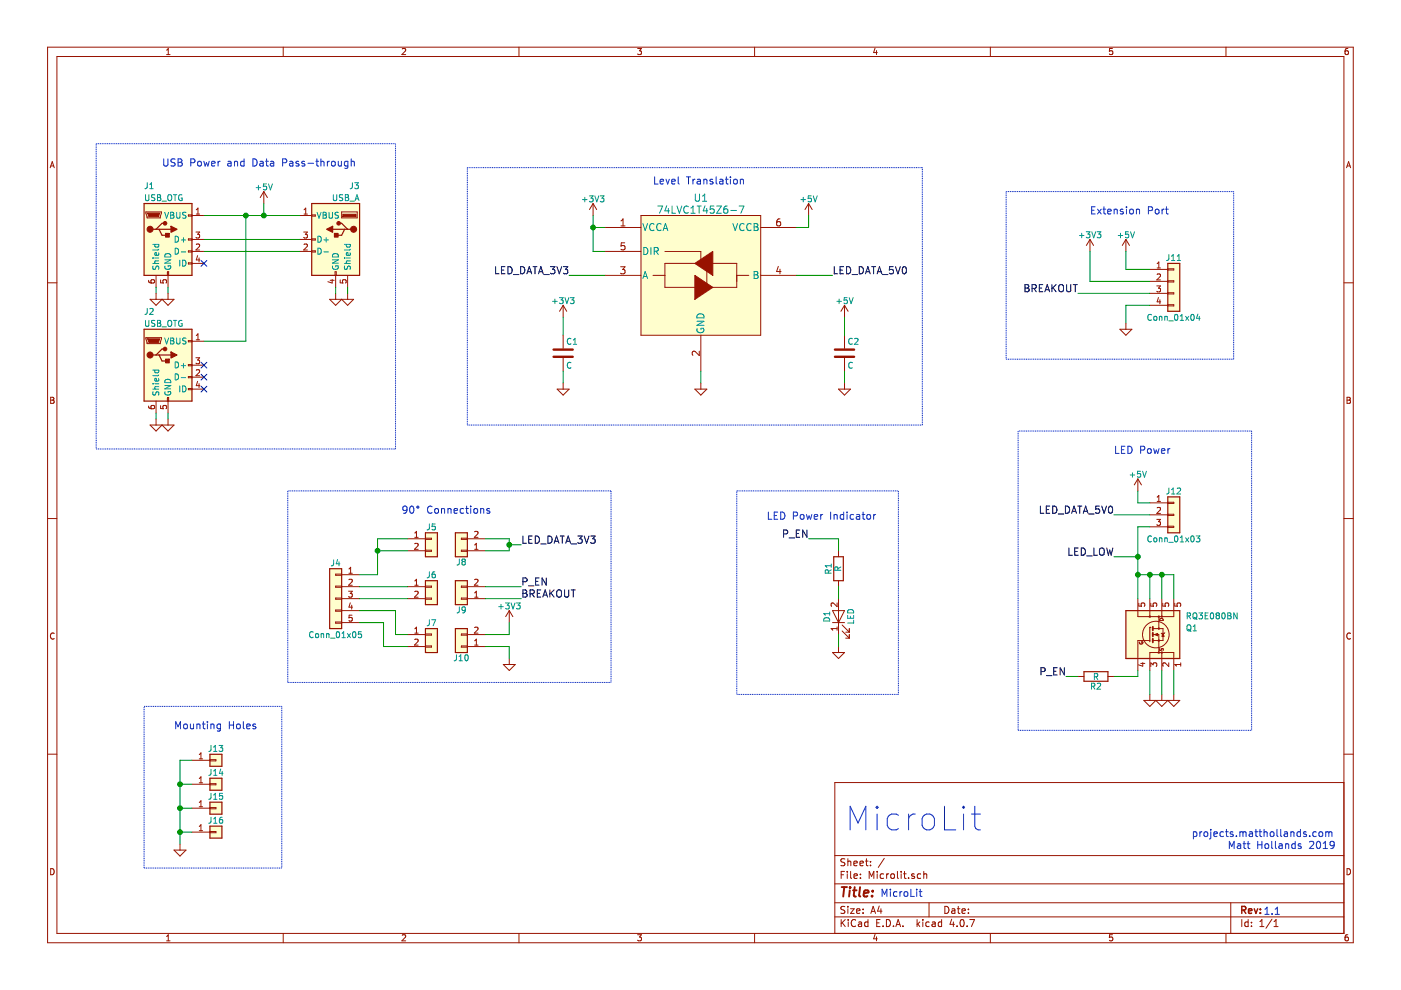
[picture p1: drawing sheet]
EESchema Schematic File Version 2
LIBS:power
LIBS:device
LIBS:transistors
LIBS:conn
LIBS:linear
LIBS:regul
LIBS:74xx
LIBS:cmos4000
LIBS:adc-dac
LIBS:memory
LIBS:xilinx
LIBS:microcontrollers
LIBS:dsp
LIBS:microchip
LIBS:analog_switches
LIBS:motorola
LIBS:texas
LIBS:intel
LIBS:audio
LIBS:interface
LIBS:digital-audio
LIBS:philips
LIBS:display
LIBS:cypress
LIBS:siliconi
LIBS:opto
LIBS:atmel
LIBS:contrib
LIBS:valves
LIBS:rq3e080bn
LIBS:74LVC1T45Z6-7
LIBS:Microlit-cache
EELAYER 25 0
EELAYER END
$Descr A4 11693 8268
encoding utf-8
Sheet 1 1
Title ""
Date ""
Rev ""
Comp ""
Comment1 ""
Comment2 ""
Comment3 ""
Comment4 ""
$EndDescr
$Comp
L R R2
U 1 1
P 9150 5650
F 0 "R2" V 9230 5650 50  0000 C CNN
F 1 "100R" V 9150 5650 50  0000 C CNN
F 2 "Resistors_SMD:R_0603" V 9080 5650 50  0001 C CNN
F 3 "" H 9150 5650 50  0001 C CNN
	1    9150 5650
	0    -1   1    0   
$EndComp
Text Label 8900 5650 2    60   ~ 0
P_EN
$Comp
L GND #PWR01
U 1 1
P 9700 5800
F 0 "#PWR01" H 9700 5550 50  0001 C CNN
F 1 "GND" H 9700 5650 50  0001 C CNN
F 2 "" H 9700 5800 50  0001 C CNN
F 3 "" H 9700 5800 50  0001 C CNN
	1    9700 5800
	-1   0    0    -1  
$EndComp
$Comp
L Conn_01x03 J12
U 1 1
P 9800 4300
F 0 "J12" H 9800 4500 50  0000 C CNN
F 1 "Conn_01x03" H 9800 4100 50  0000 C CNN
F 2 "TerminalBlocks_Phoenix:TerminalBlock_Phoenix_MPT-2.54mm_3pol" H 9800 4300 50  0001 C CNN
F 3 "" H 9800 4300 50  0001 C CNN
	1    9800 4300
	1    0    0    -1  
$EndComp
$Comp
L +5V #PWR02
U 1 1
P 9500 4100
F 0 "#PWR02" H 9500 3950 50  0001 C CNN
F 1 "+5V" H 9500 4240 50  0000 C CNN
F 2 "" H 9500 4100 50  0001 C CNN
F 3 "" H 9500 4100 50  0001 C CNN
	1    9500 4100
	1    0    0    -1  
$EndComp
Text Label 9300 4300 2    60   ~ 0
LED_DATA_5V0
$Comp
L USB_OTG J2
U 1 1
P 1400 3050
F 0 "J2" H 1200 3500 50  0000 L CNN
F 1 "USB_OTG" H 1200 3400 50  0000 L CNN
F 2 "Connectors:USB_Micro-B" H 1550 3000 50  0001 C CNN
F 3 "" H 1550 3000 50  0001 C CNN
	1    1400 3050
	1    0    0    -1  
$EndComp
$Comp
L USB_OTG J1
U 1 1
P 1400 2000
F 0 "J1" H 1200 2450 50  0000 L CNN
F 1 "USB_OTG" H 1200 2350 50  0000 L CNN
F 2 "Connectors:USB_Micro-B" H 1550 1950 50  0001 C CNN
F 3 "" H 1550 1950 50  0001 C CNN
	1    1400 2000
	1    0    0    -1  
$EndComp
NoConn ~ 1700 3050
NoConn ~ 1700 3150
NoConn ~ 1700 3250
$Comp
L GND #PWR03
U 1 1
P 1400 3500
F 0 "#PWR03" H 1400 3250 50  0001 C CNN
F 1 "GND" H 1400 3350 50  0001 C CNN
F 2 "" H 1400 3500 50  0001 C CNN
F 3 "" H 1400 3500 50  0001 C CNN
	1    1400 3500
	-1   0    0    -1  
$EndComp
$Comp
L GND #PWR04
U 1 1
P 1300 3500
F 0 "#PWR04" H 1300 3250 50  0001 C CNN
F 1 "GND" H 1300 3350 50  0001 C CNN
F 2 "" H 1300 3500 50  0001 C CNN
F 3 "" H 1300 3500 50  0001 C CNN
	1    1300 3500
	-1   0    0    -1  
$EndComp
$Comp
L GND #PWR05
U 1 1
P 1400 2450
F 0 "#PWR05" H 1400 2200 50  0001 C CNN
F 1 "GND" H 1400 2300 50  0001 C CNN
F 2 "" H 1400 2450 50  0001 C CNN
F 3 "" H 1400 2450 50  0001 C CNN
	1    1400 2450
	-1   0    0    -1  
$EndComp
$Comp
L GND #PWR06
U 1 1
P 1300 2450
F 0 "#PWR06" H 1300 2200 50  0001 C CNN
F 1 "GND" H 1300 2300 50  0001 C CNN
F 2 "" H 1300 2450 50  0001 C CNN
F 3 "" H 1300 2450 50  0001 C CNN
	1    1300 2450
	-1   0    0    -1  
$EndComp
$Comp
L GND #PWR07
U 1 1
P 2900 2450
F 0 "#PWR07" H 2900 2200 50  0001 C CNN
F 1 "GND" H 2900 2300 50  0001 C CNN
F 2 "" H 2900 2450 50  0001 C CNN
F 3 "" H 2900 2450 50  0001 C CNN
	1    2900 2450
	-1   0    0    -1  
$EndComp
$Comp
L GND #PWR08
U 1 1
P 2800 2450
F 0 "#PWR08" H 2800 2200 50  0001 C CNN
F 1 "GND" H 2800 2300 50  0001 C CNN
F 2 "" H 2800 2450 50  0001 C CNN
F 3 "" H 2800 2450 50  0001 C CNN
	1    2800 2450
	-1   0    0    -1  
$EndComp
$Comp
L +5V #PWR09
U 1 1
P 2200 1700
F 0 "#PWR09" H 2200 1550 50  0001 C CNN
F 1 "+5V" H 2200 1840 50  0000 C CNN
F 2 "" H 2200 1700 50  0001 C CNN
F 3 "" H 2200 1700 50  0001 C CNN
	1    2200 1700
	1    0    0    -1  
$EndComp
$Comp
L GND #PWR010
U 1 1
P 9800 5800
F 0 "#PWR010" H 9800 5550 50  0001 C CNN
F 1 "GND" H 9800 5650 50  0001 C CNN
F 2 "" H 9800 5800 50  0001 C CNN
F 3 "" H 9800 5800 50  0001 C CNN
	1    9800 5800
	-1   0    0    -1  
$EndComp
$Comp
L GND #PWR011
U 1 1
P 9600 5800
F 0 "#PWR011" H 9600 5550 50  0001 C CNN
F 1 "GND" H 9600 5650 50  0001 C CNN
F 2 "" H 9600 5800 50  0001 C CNN
F 3 "" H 9600 5800 50  0001 C CNN
	1    9600 5800
	-1   0    0    -1  
$EndComp
$Comp
L Conn_01x05 J4
U 1 1
P 2800 5000
F 0 "J4" H 2800 5300 50  0000 C CNN
F 1 "Conn_01x05" H 2800 4700 50  0000 C CNN
F 2 "Microbit:MICROBIT_Bolt_On" H 2800 5000 50  0001 C CNN
F 3 "" H 2800 5000 50  0001 C CNN
	1    2800 5000
	-1   0    0    -1  
$EndComp
$Comp
L GND #PWR012
U 1 1
P 4250 5500
F 0 "#PWR012" H 4250 5250 50  0001 C CNN
F 1 "GND" H 4250 5350 50  0001 C CNN
F 2 "" H 4250 5500 50  0001 C CNN
F 3 "" H 4250 5500 50  0001 C CNN
	1    4250 5500
	-1   0    0    -1  
$EndComp
Text Label 4350 4900 0    60   ~ 0
P_EN
$Comp
L USB_A J3
U 1 1
P 2800 2000
F 0 "J3" H 2600 2450 50  0000 L CNN
F 1 "USB_A" H 2600 2350 50  0000 L CNN
F 2 "USB-Vertical:USB_A_Vertical" H 2950 1950 50  0001 C CNN
F 3 "" H 2950 1950 50  0001 C CNN
	1    2800 2000
	-1   0    0    -1  
$EndComp
NoConn ~ 1700 2200
Text Label 4350 4550 0    60   ~ 0
LED_DATA_3V3
Text Label 6750 4500 2    60   ~ 0
P_EN
$Comp
L LED D1
U 1 1
P 7000 5150
F 0 "D1" H 7000 5250 50  0000 C CNN
F 1 "LED" H 7000 5050 50  0000 C CNN
F 2 "LEDs:LED_0603" H 7000 5150 50  0001 C CNN
F 3 "" H 7000 5150 50  0001 C CNN
	1    7000 5150
	0    -1   -1   0   
$EndComp
$Comp
L GND #PWR013
U 1 1
P 7000 5400
F 0 "#PWR013" H 7000 5150 50  0001 C CNN
F 1 "GND" H 7000 5250 50  0001 C CNN
F 2 "" H 7000 5400 50  0001 C CNN
F 3 "" H 7000 5400 50  0001 C CNN
	1    7000 5400
	-1   0    0    -1  
$EndComp
$Comp
L R R1
U 1 1
P 7000 4750
F 0 "R1" V 7080 4750 50  0000 C CNN
F 1 "330R" V 7000 4750 50  0000 C CNN
F 2 "Resistors_SMD:R_0603" V 6930 4750 50  0001 C CNN
F 3 "" H 7000 4750 50  0001 C CNN
	1    7000 4750
	-1   0    0    -1  
$EndComp
$Comp
L Conn_01x02 J10
U 1 1
P 3850 5400
F 0 "J10" H 3850 5500 50  0000 C CNN
F 1 "Conn_01x02" H 3850 5200 50  0001 C CNN
F 2 "Pin_Headers:Pin_Header_Straight_1x02_Pitch2.54mm" H 3850 5400 50  0001 C CNN
F 3 "" H 3850 5400 50  0001 C CNN
	1    3850 5400
	-1   0    0    1   
$EndComp
$Comp
L Conn_01x02 J9
U 1 1
P 3850 5000
F 0 "J9" H 3850 5100 50  0000 C CNN
F 1 "Conn_01x02" H 3850 4800 50  0001 C CNN
F 2 "Pin_Headers:Pin_Header_Straight_1x02_Pitch2.54mm" H 3850 5000 50  0001 C CNN
F 3 "" H 3850 5000 50  0001 C CNN
	1    3850 5000
	-1   0    0    1   
$EndComp
$Comp
L Conn_01x02 J6
U 1 1
P 3600 4900
F 0 "J6" H 3600 5000 50  0000 C CNN
F 1 "Conn_01x02" H 3600 4700 50  0001 C CNN
F 2 "TSM-102-01-T-SH:TSM-102-01-T-SH" H 3600 4900 50  0001 C CNN
F 3 "" H 3600 4900 50  0001 C CNN
	1    3600 4900
	1    0    0    -1  
$EndComp
$Comp
L Conn_01x02 J5
U 1 1
P 3600 4500
F 0 "J5" H 3600 4600 50  0000 C CNN
F 1 "Conn_01x02" H 3600 4300 50  0001 C CNN
F 2 "TSM-102-01-T-SH:TSM-102-01-T-SH" H 3600 4500 50  0001 C CNN
F 3 "" H 3600 4500 50  0001 C CNN
	1    3600 4500
	1    0    0    -1  
$EndComp
$Comp
L Conn_01x02 J7
U 1 1
P 3600 5300
F 0 "J7" H 3600 5400 50  0000 C CNN
F 1 "Conn_01x02" H 3600 5100 50  0001 C CNN
F 2 "TSM-102-01-T-SH:TSM-102-01-T-SH" H 3600 5300 50  0001 C CNN
F 3 "" H 3600 5300 50  0001 C CNN
	1    3600 5300
	1    0    0    -1  
$EndComp
$Comp
L Conn_01x02 J8
U 1 1
P 3850 4600
F 0 "J8" H 3850 4700 50  0000 C CNN
F 1 "Conn_01x02" H 3850 4400 50  0001 C CNN
F 2 "Pin_Headers:Pin_Header_Straight_1x02_Pitch2.54mm" H 3850 4600 50  0001 C CNN
F 3 "" H 3850 4600 50  0001 C CNN
	1    3850 4600
	-1   0    0    1   
$EndComp
$Comp
L +3V3 #PWR014
U 1 1
P 4250 5200
F 0 "#PWR014" H 4250 5050 50  0001 C CNN
F 1 "+3V3" H 4250 5340 50  0000 C CNN
F 2 "" H 4250 5200 50  0001 C CNN
F 3 "" H 4250 5200 50  0001 C CNN
	1    4250 5200
	1    0    0    -1  
$EndComp
Text Label 4350 5000 0    60   ~ 0
BREAKOUT
$Comp
L Conn_01x04 J11
U 1 1
P 9800 2350
F 0 "J11" H 9800 2550 50  0000 C CNN
F 1 "Conn_01x04" H 9800 2050 50  0000 C CNN
F 2 "Pin_Headers:Pin_Header_Straight_1x04_Pitch2.54mm" H 9800 2350 50  0001 C CNN
F 3 "" H 9800 2350 50  0001 C CNN
	1    9800 2350
	1    0    0    -1  
$EndComp
$Comp
L +5V #PWR015
U 1 1
P 9400 2100
F 0 "#PWR015" H 9400 1950 50  0001 C CNN
F 1 "+5V" H 9400 2240 50  0000 C CNN
F 2 "" H 9400 2100 50  0001 C CNN
F 3 "" H 9400 2100 50  0001 C CNN
	1    9400 2100
	1    0    0    -1  
$EndComp
$Comp
L +3V3 #PWR016
U 1 1
P 9100 2100
F 0 "#PWR016" H 9100 1950 50  0001 C CNN
F 1 "+3V3" H 9100 2240 50  0000 C CNN
F 2 "" H 9100 2100 50  0001 C CNN
F 3 "" H 9100 2100 50  0001 C CNN
	1    9100 2100
	1    0    0    -1  
$EndComp
$Comp
L GND #PWR017
U 1 1
P 9400 2700
F 0 "#PWR017" H 9400 2450 50  0001 C CNN
F 1 "GND" H 9400 2550 50  0001 C CNN
F 2 "" H 9400 2700 50  0001 C CNN
F 3 "" H 9400 2700 50  0001 C CNN
	1    9400 2700
	-1   0    0    -1  
$EndComp
Text Label 9000 2450 2    60   ~ 0
BREAKOUT
$Comp
L RQ3E080BN Q1
U 1 1
P 9600 5300
F 0 "Q1" V 9650 5600 50  0000 L CNN
F 1 "RQ3E080BN" V 9750 5600 50  0000 L CNN
F 2 "RQ3E080BN:HSMT8" H 9600 5500 50  0001 C CIN
F 3 "" V 9600 5300 50  0001 L CNN
	1    9600 5300
	0    1    -1   0   
$EndComp
Text Label 9300 4650 2    60   ~ 0
LED_LOW
$Comp
L Conn_01x01 J13
U 1 1
P 1800 6350
F 0 "J13" H 1800 6450 50  0000 C CNN
F 1 "Conn_01x01" H 1800 6250 50  0001 C CNN
F 2 "Mounting_Holes:MountingHole_3.2mm_M3_Pad" H 1800 6350 50  0001 C CNN
F 3 "" H 1800 6350 50  0001 C CNN
	1    1800 6350
	1    0    0    -1  
$EndComp
$Comp
L Conn_01x01 J14
U 1 1
P 1800 6550
F 0 "J14" H 1800 6650 50  0000 C CNN
F 1 "Conn_01x01" H 1800 6450 50  0001 C CNN
F 2 "Mounting_Holes:MountingHole_3.2mm_M3_Pad" H 1800 6550 50  0001 C CNN
F 3 "" H 1800 6550 50  0001 C CNN
	1    1800 6550
	1    0    0    -1  
$EndComp
$Comp
L Conn_01x01 J15
U 1 1
P 1800 6750
F 0 "J15" H 1800 6850 50  0000 C CNN
F 1 "Conn_01x01" H 1800 6650 50  0001 C CNN
F 2 "Mounting_Holes:MountingHole_3.2mm_M3_Pad" H 1800 6750 50  0001 C CNN
F 3 "" H 1800 6750 50  0001 C CNN
	1    1800 6750
	1    0    0    -1  
$EndComp
$Comp
L Conn_01x01 J16
U 1 1
P 1800 6950
F 0 "J16" H 1800 7050 50  0000 C CNN
F 1 "Conn_01x01" H 1800 6850 50  0001 C CNN
F 2 "Mounting_Holes:MountingHole_3.2mm_M3_Pad" H 1800 6950 50  0001 C CNN
F 3 "" H 1800 6950 50  0001 C CNN
	1    1800 6950
	1    0    0    -1  
$EndComp
$Comp
L GND #PWR018
U 1 1
P 1500 7050
F 0 "#PWR018" H 1500 6800 50  0001 C CNN
F 1 "GND" H 1500 6900 50  0001 C CNN
F 2 "" H 1500 7050 50  0001 C CNN
F 3 "" H 1500 7050 50  0001 C CNN
	1    1500 7050
	-1   0    0    -1  
$EndComp
$Comp
L 74LVC1T45Z6-7 U1
U 1 1
P 5850 2300
F 0 "U1" H 5850 2950 60  0000 C CNN
F 1 "74LVC1T45Z6-7" H 5850 2850 60  0000 C CNN
F 2 "74LVC1T45Z6-7:74LVC1T45Z6-7" H 6200 1700 60  0001 C CNN
F 3 "" H 5050 2500 60  0000 C CNN
	1    5850 2300
	1    0    0    -1  
$EndComp
$Comp
L +3V3 #PWR019
U 1 1
P 4950 1800
F 0 "#PWR019" H 4950 1650 50  0001 C CNN
F 1 "+3V3" H 4950 1940 50  0000 C CNN
F 2 "" H 4950 1800 50  0001 C CNN
F 3 "" H 4950 1800 50  0001 C CNN
	1    4950 1800
	1    0    0    -1  
$EndComp
$Comp
L +5V #PWR020
U 1 1
P 6750 1800
F 0 "#PWR020" H 6750 1650 50  0001 C CNN
F 1 "+5V" H 6750 1940 50  0000 C CNN
F 2 "" H 6750 1800 50  0001 C CNN
F 3 "" H 6750 1800 50  0001 C CNN
	1    6750 1800
	1    0    0    -1  
$EndComp
$Comp
L GND #PWR021
U 1 1
P 5850 3200
F 0 "#PWR021" H 5850 2950 50  0001 C CNN
F 1 "GND" H 5850 3050 50  0001 C CNN
F 2 "" H 5850 3200 50  0001 C CNN
F 3 "" H 5850 3200 50  0001 C CNN
	1    5850 3200
	-1   0    0    -1  
$EndComp
Text Label 4750 2300 2    60   ~ 0
LED_DATA_3V3
Text Label 6950 2300 0    60   ~ 0
LED_DATA_5V0
Text Notes 7350 7500 0    60   ~ 0
MicroLit
Text Notes 10550 7650 0    60   ~ 0
1.1
Text Notes 10250 7100 0    60   ~ 0
Matt Hollands 2019
Text Notes 9950 7000 0    60   ~ 0
projects.matthollands.com
Text Notes 7050 6950 0    197  ~ 0
MicroLit
Text Notes 1350 1400 0    60   ~ 0
USB Power and Data Pass-through
Text Notes 5450 1550 0    60   ~ 0
Level Translation
Text Notes 3350 4300 0    60   ~ 0
90° Connections
Text Notes 9300 3800 0    60   ~ 0
LED Power
Text Notes 1450 6100 0    60   ~ 0
Mounting Holes
Text Notes 9100 1800 0    60   ~ 0
Extension Port
Text Notes 6400 4350 0    60   ~ 0
LED Power Indicator
Wire Wire Line
	3000 4900 3400 4900
Wire Wire Line
	3000 5000 3400 5000
Wire Wire Line
	4050 4900 4350 4900
Connection ~ 4250 4550
Wire Wire Line
	4250 4550 4350 4550
Wire Wire Line
	4250 4600 4050 4600
Wire Wire Line
	4250 4500 4250 4600
Wire Wire Line
	4050 4500 4250 4500
Connection ~ 3150 4600
Wire Wire Line
	3150 4600 3400 4600
Wire Wire Line
	3150 4500 3400 4500
Wire Wire Line
	3150 4500 3150 4800
Wire Wire Line
	3150 4800 3000 4800
Connection ~ 9500 4800
Wire Wire Line
	9500 4800 9800 4800
Wire Wire Line
	7000 5300 7000 5400
Wire Wire Line
	7000 4900 7000 5000
Wire Wire Line
	7000 4500 7000 4600
Wire Wire Line
	6750 4500 7000 4500
Wire Wire Line
	9800 5800 9800 5600
Wire Wire Line
	9700 5600 9700 5800
Wire Wire Line
	9600 5800 9600 5600
Connection ~ 2200 1800
Wire Wire Line
	2200 1700 2200 1800
Wire Wire Line
	2900 2400 2900 2450
Wire Wire Line
	2800 2450 2800 2400
Wire Wire Line
	1400 3500 1400 3450
Wire Wire Line
	1300 3450 1300 3500
Wire Wire Line
	1400 2400 1400 2450
Wire Wire Line
	1300 2450 1300 2400
Connection ~ 2050 1800
Wire Wire Line
	2500 2100 1700 2100
Wire Wire Line
	1700 2000 2500 2000
Wire Wire Line
	2050 2850 1700 2850
Wire Wire Line
	2050 1800 2050 2850
Wire Wire Line
	1700 1800 2500 1800
Wire Wire Line
	8900 5650 9000 5650
Wire Wire Line
	9500 5650 9300 5650
Wire Wire Line
	9500 5600 9500 5650
Connection ~ 9600 4800
Wire Wire Line
	9500 4400 9500 5000
Connection ~ 9700 4800
Wire Wire Line
	9600 4800 9600 5000
Wire Wire Line
	9700 4800 9700 5000
Wire Wire Line
	9800 4800 9800 5000
Wire Wire Line
	9500 4400 9600 4400
Wire Wire Line
	9500 4200 9600 4200
Wire Wire Line
	9500 4100 9500 4200
Wire Wire Line
	9300 4300 9600 4300
Wire Wire Line
	3000 5200 3200 5200
Wire Wire Line
	3000 5100 3300 5100
Wire Wire Line
	3300 5100 3300 5300
Wire Wire Line
	3300 5300 3400 5300
Wire Wire Line
	3400 5400 3200 5400
Wire Wire Line
	3200 5400 3200 5200
Wire Wire Line
	4050 5400 4250 5400
Wire Wire Line
	4250 5400 4250 5500
Wire Wire Line
	4250 5200 4250 5300
Wire Wire Line
	4250 5300 4050 5300
Wire Wire Line
	4050 5000 4350 5000
Wire Wire Line
	9000 2450 9600 2450
Wire Wire Line
	9600 2350 9100 2350
Wire Wire Line
	9100 2350 9100 2100
Wire Wire Line
	9400 2100 9400 2250
Wire Wire Line
	9400 2250 9600 2250
Wire Wire Line
	9600 2550 9400 2550
Wire Wire Line
	9400 2550 9400 2700
Wire Wire Line
	9300 4650 9500 4650
Connection ~ 9500 4650
Wire Wire Line
	1500 7050 1500 6350
Wire Wire Line
	1500 6350 1600 6350
Wire Wire Line
	1600 6550 1500 6550
Connection ~ 1500 6550
Wire Wire Line
	1500 6750 1600 6750
Connection ~ 1500 6750
Wire Wire Line
	1600 6950 1500 6950
Connection ~ 1500 6950
Wire Wire Line
	4950 1800 4950 2100
Wire Wire Line
	4950 1900 5050 1900
Wire Wire Line
	6750 1800 6750 1900
Wire Wire Line
	6750 1900 6650 1900
Wire Wire Line
	4950 2100 5050 2100
Connection ~ 4950 1900
Wire Wire Line
	5850 3200 5850 3100
Wire Wire Line
	4750 2300 5050 2300
Wire Wire Line
	6950 2300 6650 2300
Wire Notes Line
	800  1200 800  3750
Wire Notes Line
	800  3750 3300 3750
Wire Notes Line
	3300 3750 3300 1200
Wire Notes Line
	3300 1200 800  1200
Wire Notes Line
	3900 1400 3900 3550
Wire Notes Line
	7700 3550 7700 1400
Wire Notes Line
	2400 4100 2400 5700
Wire Notes Line
	2400 5700 5100 5700
Wire Notes Line
	5100 5700 5100 4100
Wire Notes Line
	5100 4100 2400 4100
Wire Notes Line
	8500 3600 8500 6100
Wire Notes Line
	8500 6100 10450 6100
Wire Notes Line
	10450 6100 10450 3600
Wire Notes Line
	10450 3600 8500 3600
Wire Notes Line
	1200 5900 2350 5900
Wire Notes Line
	2350 5900 2350 7250
Wire Notes Line
	2350 7250 1200 7250
Wire Notes Line
	1200 7250 1200 5900
Wire Notes Line
	8400 1600 8400 3000
Wire Notes Line
	8400 3000 10300 3000
Wire Notes Line
	10300 3000 10300 1600
Wire Notes Line
	10300 1600 8400 1600
Wire Notes Line
	6150 4100 7500 4100
Wire Notes Line
	7500 4100 7500 5800
Wire Notes Line
	7500 5800 6150 5800
Wire Notes Line
	6150 5800 6150 4100
$Comp
L C C2
U 1 1
P 7050 2950
F 0 "C2" H 7075 3050 50  0000 L CNN
F 1 "10uF" H 7075 2850 50  0000 L CNN
F 2 "Capacitors_SMD:C_0603" H 7088 2800 50  0001 C CNN
F 3 "" H 7050 2950 50  0001 C CNN
	1    7050 2950
	1    0    0    -1  
$EndComp
$Comp
L C C1
U 1 1
P 4700 2950
F 0 "C1" H 4725 3050 50  0000 L CNN
F 1 "1uF" H 4725 2850 50  0000 L CNN
F 2 "Capacitors_SMD:C_0603" H 4738 2800 50  0001 C CNN
F 3 "" H 4700 2950 50  0001 C CNN
	1    4700 2950
	1    0    0    -1  
$EndComp
$Comp
L GND #PWR022
U 1 1
P 4700 3200
F 0 "#PWR022" H 4700 2950 50  0001 C CNN
F 1 "GND" H 4700 3050 50  0001 C CNN
F 2 "" H 4700 3200 50  0001 C CNN
F 3 "" H 4700 3200 50  0001 C CNN
	1    4700 3200
	-1   0    0    -1  
$EndComp
$Comp
L GND #PWR023
U 1 1
P 7050 3200
F 0 "#PWR023" H 7050 2950 50  0001 C CNN
F 1 "GND" H 7050 3050 50  0001 C CNN
F 2 "" H 7050 3200 50  0001 C CNN
F 3 "" H 7050 3200 50  0001 C CNN
	1    7050 3200
	-1   0    0    -1  
$EndComp
Wire Wire Line
	7050 3200 7050 3100
Wire Wire Line
	4700 3100 4700 3200
$Comp
L +3V3 #PWR024
U 1 1
P 4700 2650
F 0 "#PWR024" H 4700 2500 50  0001 C CNN
F 1 "+3V3" H 4700 2790 50  0000 C CNN
F 2 "" H 4700 2650 50  0001 C CNN
F 3 "" H 4700 2650 50  0001 C CNN
	1    4700 2650
	1    0    0    -1  
$EndComp
Wire Wire Line
	4700 2650 4700 2800
$Comp
L +5V #PWR025
U 1 1
P 7050 2650
F 0 "#PWR025" H 7050 2500 50  0001 C CNN
F 1 "+5V" H 7050 2790 50  0000 C CNN
F 2 "" H 7050 2650 50  0001 C CNN
F 3 "" H 7050 2650 50  0001 C CNN
	1    7050 2650
	1    0    0    -1  
$EndComp
Wire Wire Line
	7050 2650 7050 2800
Wire Notes Line
	3900 3550 7700 3550
Wire Notes Line
	7700 1400 3900 1400
$EndSCHEMATC
